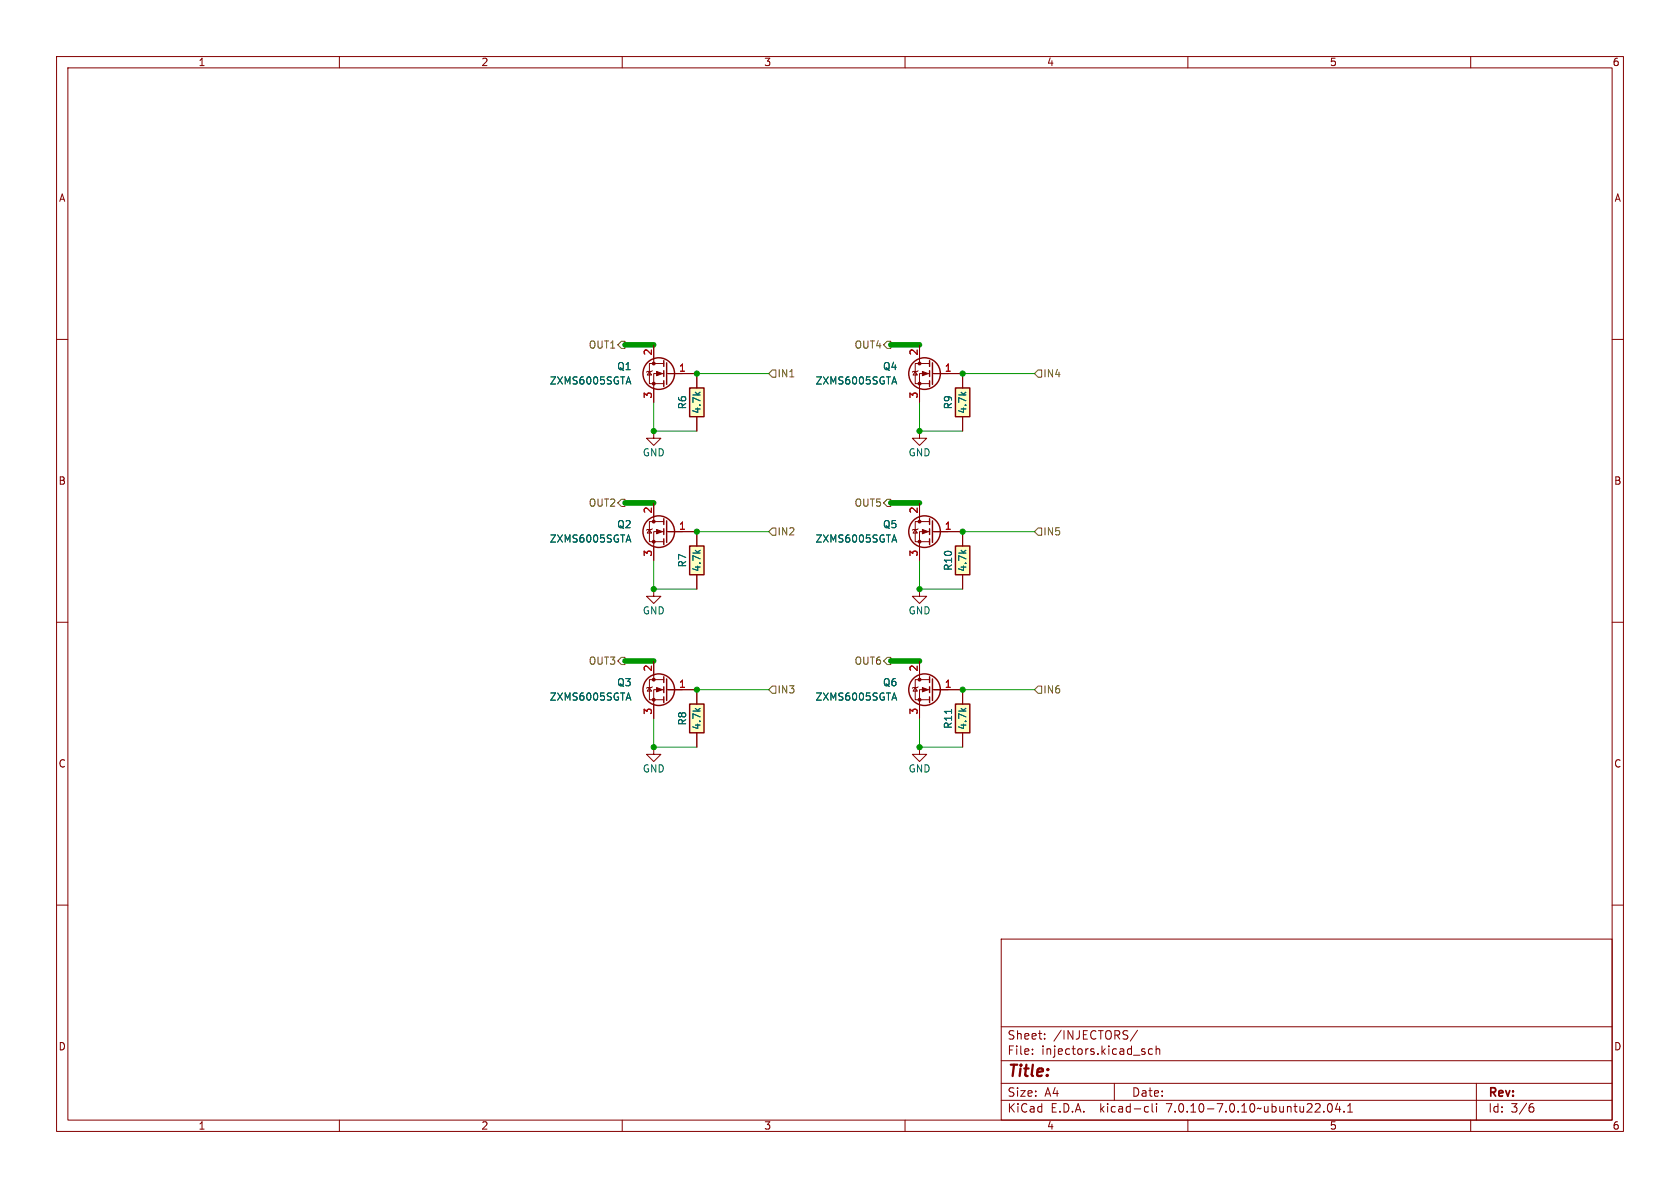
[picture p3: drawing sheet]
<svg xmlns="http://www.w3.org/2000/svg" width="297mm" height="210mm" viewBox="0 0 297 210" stroke-linecap="round" stroke-linejoin="round" font-family="sans-serif">
<g fill="none" stroke="#840000" stroke-width=".18">
<path d="M10 10h277v190h-277zM12 12h273v186h-273zM60 10v2M110 10v2M160 10v2M210 10v2M260 10v2M10 60h2M285 60h2M114.8 65.7l.4 .6h-.8zM115.3 65.5l-.1 .2h-.8l-.1 .1M115.6 76.2v1.3h1.2l-1.2 1.2-1.3-1.2h1.3"/>
<path d="M115.6 61v3.3M117.3 66h-1.7v5.1M117.3 64.3h-2.5v3.5h2.5M117.9 66h5.3v2.6M123.2 73.7v2.5M161.8 65.7l.4 .6h-.8zM162.3 65.5l-.1 .2h-.8l-.1 .1M162.6 76.2v1.3h1.2l-1.2 1.2-1.3-1.2h1.3M162.6 61v3.3M164.3 66h-1.7v5.1M164.3 64.3h-2.5v3.5h2.5M164.8 66h5.4v2.6"/>
<path d="M170.2 73.7v2.5M114.8 93.6l.4 .6h-.8zM115.3 93.5l-.1 .1h-.8l-.1 .1M115.6 88.9v3.3M117.3 94h-1.7v5.1M117.3 92.2h-2.5v3.6h2.5M117.9 94h5.3v2.5M161.8 93.6l.4 .6h-.8zM162.3 93.5l-.1 .1h-.8l-.1 .1M162.6 88.9v3.3M164.3 94h-1.7v5.1M164.3 92.2h-2.5v3.6h2.5"/>
<path d="M164.8 94h5.4v2.5M10 110h2M115.6 104.1v1.3h1.2l-1.2 1.3-1.3-1.3h1.3M115.6 116.8v3.3M123.2 101.6v2.5M162.6 104.1v1.3h1.2l-1.2 1.3-1.3-1.3h1.3M162.6 116.8v3.3M170.2 101.6v2.5M285 110h2M114.8 121.5l.4 .7h-.8zM115.3 121.4l-.1 .1h-.8l-.1 .2M115.6 132.1v1.3h1.2l-1.2 1.2-1.3-1.2h1.3"/>
<path d="M117.3 121.9h-1.7v5.1M117.3 120.1h-2.5v3.6h2.5M117.9 121.9h5.3v2.6M123.2 129.5v2.6M161.8 121.5l.4 .7h-.8zM162.3 121.4l-.1 .1h-.8l-.1 .2M162.6 132.1v1.3h1.2l-1.2 1.2-1.3-1.2h1.3M164.3 121.9h-1.7v5.1M164.3 120.1h-2.5v3.6h2.5M164.8 121.9h5.4v2.6M170.2 129.5v2.6M10 160h2"/>
<path d="M285 160h2M177 166h108v32h-108zM60 198v2M110 198v2M160 198v2M177 194.5h108M177 191.5h108M177 187.5h108M177 181.5h108M182.5 186.3v.1M182.5 185.5v.1M184.7 183.6v.1"/>
<path d="M184.7 182.8v.1M197 191.5v3M201.1 182.1l-1.3 2M202.2 185.9l.3 .2-.3 .3M202.2 185.4l.2 .1M202.6 195.6l.4 .1M203 196.5l-.4 .1M203.7 195.1v1.3l.2 .2M203.7 185.5l-.4-.1-.3 .3v.4l.2 .2h.5M204.4 185.5l.2-.1 .4 .1v.9M204.4 184.9v1.5M204.5 195.1v.1"/>
<path d="M204.5 195.6v1M210 198v2M234 196.5v.1M234.9 195.2l.1-.1a.81 .81 0 0 1 .6 .6 .81 .81 0 0 1-.3 .8l-.1 .1a.81 .81 0 0 1-.6-.6 .81 .81 0 0 1 .3-.8zM236.5 195l-.4 1.1h.9M236.8 195.6v1M237.6 196.5v.1M238.2 196.6h.9M238.2 195.5l.5-.4v1.5M260 198v2M261 191.5v6.5M270.6 195.7h.3l.3 .3-.1 .5-.5 .1"/>
<path d="M271 195.1l-.4 .1"/>
</g>
<g fill="#ffffc2" stroke="#ffffc2" stroke-width=".18">
<path d="M121.9 68.6h2.6v5.1h-2.6z"/>
<path d="M121.9 96.5h2.6v5.1h-2.6z"/>
<path d="M121.9 124.5h2.6v5h-2.6z"/>
<path d="M168.9 96.5h2.5v5.1h-2.5z"/>
<path d="M168.9 68.6h2.5v5.1h-2.5z"/>
<path d="M168.9 124.5h2.5v5h-2.5z"/>
</g>
<g fill="none" stroke="#840000" stroke-width=".25">
<path d="M117.3 63.8v1M117.3 65.5v1M117.3 67.3v1M117.9 64.1v3.8M121.9 68.6h2.6v5.1h-2.6zM164.3 63.8v1M164.3 65.5v1M164.3 67.3v1M164.8 64.1v3.8M168.9 68.6h2.5v5.1h-2.5zM117.3 91.7v1M117.3 93.5v1"/>
<path d="M117.3 95.3v1M117.9 92.1v3.8M121.9 96.5h2.6v5.1h-2.6zM164.3 91.7v1M164.3 93.5v1M164.3 95.3v1M164.8 92.1v3.8M168.9 96.5h2.5v5.1h-2.5zM117.3 119.6v1.1M164.3 119.6v1.1M117.3 121.4v1M117.3 123.2v1"/>
<path d="M117.9 120v3.8M121.9 124.5h2.6v5h-2.6zM164.3 121.4v1M164.3 123.2v1M164.8 120v3.8M168.9 124.5h2.5v5h-2.5z"/>
<circle cx="116.5" cy="66" r="2.79"/>
<circle cx="163.4" cy="66" r="2.79"/>
<circle cx="116.5" cy="94" r="2.79"/>
<circle cx="163.4" cy="94" r="2.79"/>
<circle cx="116.5" cy="121.9" r="2.79"/>
<circle cx="163.4" cy="121.9" r="2.79"/>
</g>
<g fill="#840000" stroke="#840000" stroke-width=".18">
<path d="M116.1 93.6l1 .4-1 .4z"/>
<path d="M116.1 65.7l1 .3-1 .4z"/>
<path d="M116.1 121.5l1 .4-1 .4z"/>
<path d="M163.1 93.6l1 .4-1 .4z"/>
<path d="M163.1 65.7l1 .3-1 .4z"/>
<path d="M163.1 121.5l1 .4-1 .4z"/>
<circle cx="115.6" cy="95.8" r=".25"/>
<circle cx="115.6" cy="92.2" r=".25"/>
<circle cx="115.6" cy="67.8" r=".25"/>
<circle cx="115.6" cy="64.3" r=".25"/>
<circle cx="115.6" cy="123.7" r=".25"/>
<circle cx="115.6" cy="120.1" r=".25"/>
<circle cx="162.6" cy="95.8" r=".25"/>
<circle cx="162.6" cy="92.2" r=".25"/>
<circle cx="162.6" cy="67.8" r=".25"/>
<circle cx="162.6" cy="64.3" r=".25"/>
<circle cx="162.6" cy="123.7" r=".25"/>
<circle cx="162.6" cy="120.1" r=".25"/>
</g>
<g fill="none" stroke="#006464" stroke-width=".18">
<path d="M110.8 67.5h.6M111.1 66.6l.4 1.3M157.8 67.5h.6M158.1 66.6l.4 1.3M110.8 95.5h.6M111.1 94.6l.4 1.2M157.8 95.5h.6M158.1 94.6l.4 1.2M110.8 123.4h.6M111.1 122.5l.4 1.3M157.8 123.4h.6M158.1 122.5l.4 1.3"/>
<path d="M168.2 125.4v.7"/>
</g>
<path d="M109.2 61l.7-.7h.6v1.3h-.6zM136.5 65.4h.7v1.3h-.7l-.6-.7zM156.8 60.3h.7v1.3h-.7l-.6-.6zM183.5 65.4h.6v1.3h-.6l-.6-.7zM109.9 88.3h.6v1.2h-.6l-.7-.6zM136.5 93.3h.7v1.3h-.7l-.6-.6zM156.8 88.3h.7v1.2h-.7l-.6-.6zM183.5 93.3h.6v1.3h-.6l-.6-.6zM109.9 116.2h.6v1.3h-.6l-.7-.7zM156.8 116.2h.7v1.3h-.7l-.6-.7zM136.5 121.3h.7v1.3h-.7l-.6-.7zM183.5 121.3h.6v1.3h-.6l-.6-.7z" fill="none" stroke="#725600" stroke-width=".18"/>
<path d="M110.5 61h5.1M157.5 61h5.1M110.5 88.9h5.1M157.5 88.9h5.1M110.5 116.8h5.1M157.5 116.8h5.1" fill="none" stroke="#009600" stroke-width=".99"/>
<path d="M115.6 71.1v5.1h7.6M123.2 66h12.7M162.6 71.1v5.1h7.6M170.2 66h12.7M115.6 99.1v5h7.6M123.2 94h12.7M162.6 99.1v5h7.6M170.2 94h12.7M115.6 127v5.1h7.6M123.2 121.9h12.7M162.6 127v5.1h7.6M170.2 121.9h12.7" fill="none" stroke="#009600" stroke-width=".18"/>
<g fill="#009600" stroke="#009600" stroke-width=".18">
<circle cx="123.2" cy="121.9" r=".46"/>
<circle cx="162.6" cy="132.1" r=".46"/>
<circle cx="170.2" cy="94" r=".46"/>
<circle cx="170.2" cy="121.9" r=".46"/>
<circle cx="162.6" cy="76.2" r=".46"/>
<circle cx="170.2" cy="66" r=".46"/>
<circle cx="162.6" cy="104.1" r=".46"/>
<circle cx="123.2" cy="94" r=".46"/>
<circle cx="115.6" cy="132.1" r=".46"/>
<circle cx="123.2" cy="66" r=".46"/>
<circle cx="115.6" cy="104.1" r=".46"/>
<circle cx="115.6" cy="76.2" r=".46"/>
</g>
<text font-size="2.8" fill="#840000" x="178" y="190.9">Title:</text>
<g font-size="2.1" fill="#840000">
<text x="178" y="184">Sheet:</text>
<text x="186.2" y="184">/INJECTORS/</text>
<text x="178" y="186.7">File:</text>
<text x="184.1" y="186.7">injectors.kicad_sch</text>
<text x="178" y="196.9">KiCad</text>
<text x="178" y="194.1">Size:</text>
<text x="184.7" y="194.1">A4</text>
<text x="185.7" y="196.9">E.D.A.</text>
<text x="194.6" y="196.9">kicad-cli</text>
<text x="200" y="194.1">Date:</text>
<text x="206.5" y="196.9">7.0.10-7.0.10~ubuntu22.04.1</text>
<text x="263" y="194.3">Rev:</text>
<text x="263" y="196.9">Id:</text>
<text x="267.1" y="196.9">3/6</text>
</g>
<g font-size="1.8" fill="#840000">
<text x="35" y="11.9">1</text>
<text x="85" y="11.9">2</text>
<text x="135" y="11.9">3</text>
<text x="185" y="11.9">4</text>
<text x="235" y="11.9">5</text>
<text x="285" y="11.9">6</text>
<text x="10.3" y="35.9">A</text>
<text x="285.3" y="35.9">A</text>
<text x="10.3" y="85.9">B</text>
<text x="285.3" y="85.9">B</text>
<text x="10.3" y="135.9">C</text>
<text x="285.3" y="135.9">C</text>
<text x="10.3" y="185.9">D</text>
<text x="285.3" y="185.9">D</text>
<text x="35" y="199.9">1</text>
<text x="85" y="199.9">2</text>
<text x="135" y="199.9">3</text>
<text x="185" y="199.9">4</text>
<text x="235" y="199.9">5</text>
<text x="285" y="199.9">6</text>
</g>
<g font-size="1.8" fill="#725600">
<text x="104" y="61.8">OUT1</text>
<text x="151" y="61.8">OUT4</text>
<text x="137.4" y="66.9">IN1</text>
<text x="184.3" y="66.9">IN4</text>
<text x="104" y="89.8">OUT2</text>
<text x="151" y="89.8">OUT5</text>
<text x="137.4" y="94.8">IN2</text>
<text x="184.3" y="94.8">IN5</text>
<text x="104" y="117.7">OUT3</text>
<text x="151" y="117.7">OUT6</text>
<text x="137.4" y="122.8">IN3</text>
<text x="184.3" y="122.8">IN6</text>
</g>
<g font-size="1.8" fill="#006464">
<text x="109" y="65.6">Q1</text>
<text x="156" y="65.6">Q4</text>
<text x="97.1" y="68.2">ZXMS6005SGTA</text>
<text x="144.1" y="68.2">ZXMS6005SGTA</text>
<text x="121.5" y="72.5" transform="rotate(-90 121.5 72.5)">R6</text>
<text x="124.1" y="73.2" transform="rotate(-90 124.1 73.2)">4.7k</text>
<text x="168.5" y="72.5" transform="rotate(-90 168.5 72.5)">R9</text>
<text x="171" y="73.2" transform="rotate(-90 171 73.2)">4.7k</text>
<text x="113.5" y="80.9">GND</text>
<text x="160.5" y="80.9">GND</text>
<text x="109" y="93.6">Q2</text>
<text x="156" y="93.6">Q5</text>
<text x="97.1" y="96.1">ZXMS6005SGTA</text>
<text x="121.5" y="100.4" transform="rotate(-90 121.5 100.4)">R7</text>
<text x="124.1" y="101.2" transform="rotate(-90 124.1 101.2)">4.7k</text>
<text x="144.1" y="96.1">ZXMS6005SGTA</text>
<text x="168.5" y="101" transform="rotate(-90 168.5 101)">R10</text>
<text x="171" y="101.2" transform="rotate(-90 171 101.2)">4.7k</text>
<text x="113.5" y="108.8">GND</text>
<text x="160.5" y="108.8">GND</text>
<text x="97.1" y="124.1">ZXMS6005SGTA</text>
<text x="109" y="121.5">Q3</text>
<text x="144.1" y="124.1">ZXMS6005SGTA</text>
<text x="156" y="121.5">Q6</text>
<text x="121.5" y="128.3" transform="rotate(-90 121.5 128.3)">R8</text>
<text x="124.1" y="129.1" transform="rotate(-90 124.1 129.1)">4.7k</text>
<text x="168.5" y="128.9" transform="rotate(-90 168.5 128.9)">R11</text>
<text x="171" y="129.1" transform="rotate(-90 171 129.1)">4.7k</text>
<text x="113.5" y="136.8">GND</text>
<text x="160.5" y="136.8">GND</text>
</g>
<g font-size="1.8" fill="#a90000">
<text x="115.3" y="62.9" transform="rotate(-90 115.3 62.9)">2</text>
<text x="119.9" y="65.8">1</text>
<text x="162.3" y="62.9" transform="rotate(-90 162.3 62.9)">2</text>
<text x="166.9" y="65.8">1</text>
<text x="115.3" y="70.6" transform="rotate(-90 115.3 70.6)">3</text>
<text x="162.3" y="70.6" transform="rotate(-90 162.3 70.6)">3</text>
<text x="115.3" y="90.9" transform="rotate(-90 115.3 90.9)">2</text>
<text x="119.9" y="93.7">1</text>
<text x="162.3" y="90.9" transform="rotate(-90 162.3 90.9)">2</text>
<text x="166.9" y="93.7">1</text>
<text x="115.3" y="98.5" transform="rotate(-90 115.3 98.5)">3</text>
<text x="162.3" y="98.5" transform="rotate(-90 162.3 98.5)">3</text>
<text x="115.3" y="118.8" transform="rotate(-90 115.3 118.8)">2</text>
<text x="162.3" y="118.8" transform="rotate(-90 162.3 118.8)">2</text>
<text x="119.9" y="121.7">1</text>
<text x="166.9" y="121.7">1</text>
<text x="115.3" y="126.4" transform="rotate(-90 115.3 126.4)">3</text>
<text x="162.3" y="126.4" transform="rotate(-90 162.3 126.4)">3</text>
</g>
</svg>
